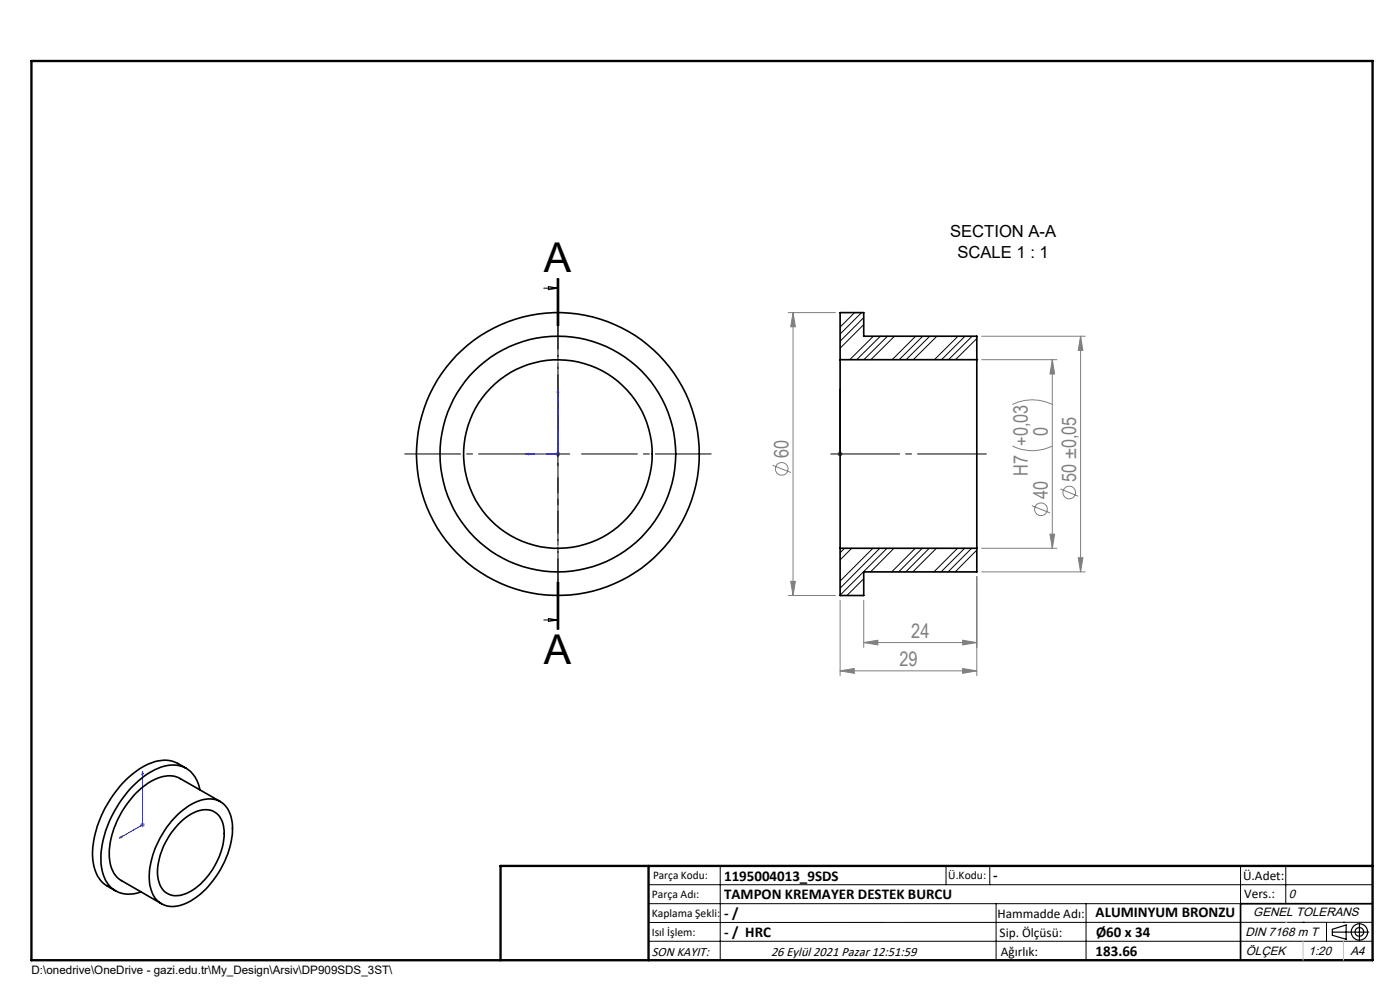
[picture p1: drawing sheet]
<svg xmlns="http://www.w3.org/2000/svg" width="297mm" height="210mm" viewBox="0 0 297 210" stroke-linecap="round" stroke-linejoin="round" font-family="sans-serif">
<g fill="none" stroke="#808080" stroke-width=".21">
<path d="M167.2 66.3h10M168.2 66.3v60M168.2 66.3l.5 3h-1zM208.2 71.3h22M208.2 76.3h16M223.2 76.3l.5 3h-1zM223.2 76.3v40M229.2 71.3l.5 3h-1zM229.2 71.3v50M117.9 96.3h1M118 95.9l.7 .8M118.4 95.8v1"/>
<path d="M118.7 95.9l-.7 .8M163.9 98.7l3.8 1.5M177.7 96.3h1M177.9 95.9l.7 .8M178.2 95.8v1M178.6 95.9l-.7 .8M214.8 94.6a9.6 9.6 0 0 0 8.4 0M214.8 85.8a9.3 9.3 0 0 1 8.4 0M208.2 116.3h16M218.9 107.3l3.8 1.5M222.7 113.3h1l-.5 3zM224.9 103.7l3.8 1.6"/>
<path d="M228.7 118.3h1l-.5 3zM167.2 126.3h10M167.7 123.3h1l-.5 3zM178.2 127.3v16M183.2 136.3l3-.5v1zM183.2 127.3v10M183.2 136.3h24M204.2 135.8l3 .5-3 .5zM207.2 122.3v21M208.2 121.3h22M178.2 142.3l3-.5v1zM178.2 142.3h29"/>
<path d="M204.2 141.8l3 .5-3 .5zM29.7 175h1M29.9 174.6l.7 .7M30.2 174.4v1.1M30.6 174.6l-.7 .7"/>
<circle cx="165.8" cy="99.5" r="1.35"/>
<circle cx="220.8" cy="108" r="1.34"/>
<circle cx="226.8" cy="104.5" r="1.34"/>
</g>
<g fill="none" stroke="#000" stroke-width=".25">
<path d="M282.6 197.7h7.8M282.6 197.1l3-.9v3l-3-.8zM288.4 195.8v3.8M106.2 203.7h185"/>
<circle cx="288.4" cy="197.7" r="1.74"/>
<circle cx="288.4" cy="197.7" r=".93"/>
</g>
<path d="M111.4 96.3l.7-.1v.3zM118.4 82.5v13.8h-7M118.4 82.5l.1 .7h-.3zM178.2 96.2v.3zM178.2 82.5v.7v-.7M178.2 96.3h.1M178.2 82.5v13.8M25.4 177.8l.5-.4v.3zM30.2 163.7v11.3l-4.8 2.8M30.2 163.7l.2 .5-.3 .1z" fill="none" stroke="#00f" stroke-width=".21"/>
<path d="M209.2 96.3h-33" fill="none" stroke="#000" stroke-width=".21" stroke-dasharray="15.2 1.3 1.3 1.3" stroke-dashoffset=".6"/>
<path d="M113.4 96.3h-27.5M118.4 91.3v-27.5M123.4 96.3h27.5M118.4 101.3v27.5" fill="none" stroke="#000" stroke-width=".21" stroke-dasharray="15.2 1.3 1.3 1.3" stroke-dashoffset="3.4"/>
<path d="M118.4 59.1v74.4" fill="none" stroke="#000" stroke-width=".21" stroke-dasharray="6.3 1.3 1.3 1.3" stroke-dashoffset="1.5"/>
<g fill="none" stroke="#000" stroke-width=".21">
<path d="M118.2 59.1v10M118.4 59.1v10M118.5 59.1v10M115.4 61.1h3M116.3 60.8l2.1 .3-2.1 .3zM115.9 96.3h5M118.4 93.8v5M115.4 131.5h3M116.3 131.2l2.1 .3-2.1 .3zM118.2 123.5v10M118.4 123.5v10M118.5 123.5v10z"/>
<path d="M137.6 187.7h153.6M137.6 191.7h153.6M137.6 199.7h153.6M152.8 183.7v20M200.7 183.7v4M210 183.7v4M211.3 191.7v12M230.4 191.7v12M263.2 183.7v20M272.8 183.7v8M276.4 195.6h.1M281.4 195.6v4.1"/>
<path d="M285 195.6h.1M291.2 195.6l-153.6 .1"/>
</g>
<path d="M291.2 191.7h-28v12" fill="none" stroke="#000" stroke-width=".35"/>
<path d="M6.7 12.9h284.5v190.8h-284.5zM137.6 183.7v20M291.2 183.7h-185v20" fill="none" stroke="#000" stroke-width=".5"/>
<path d="M276.4 199.7v4M285 199.7v4" fill="none" stroke="#c0c0c0" stroke-width=".21"/>
<path d="M272.8 195.6h.1" fill="none" stroke="#c0c0c0" stroke-width=".25"/>
<g fill="#00f">
<path d="M25.4 177.8l.5-.1v-.3zM30.2 163.7l-.1 .6 .3-.1zM111.4 96.3l.7 .2v-.3zM118.4 82.5l-.2 .7h.3z"/>
<path d="M178.2 96.2v.3zM178.2 82.5v.7zM178.2 96.2v.3zM178.2 82.5v.7z"/>
</g>
<g fill="#808080">
<path d="M204.2 135.8l3 .5-3 .5zM183.2 136.3l3-.5v1zM204.2 141.8l3 .5-3 .5zM178.2 142.3l3-.5v1z"/>
<path d="M228.7 118.3h1l-.5 3zM229.2 71.3l.5 3h-1zM167.7 123.3h1l-.5 3zM168.2 66.3l.5 3h-1z"/>
<path d="M223.2 76.3l.5 3h-1zM222.7 113.3h1l-.5 3z"/>
</g>
<g fill="none" stroke="#000" stroke-width=".35">
<path d="M178.2 76.3v40M178.2 76.3h29M178.2 76.3v-10h5v5h24v5M207.2 76.3v40M178.2 116.3h29M178.2 116.3v10h5v-5h24v-5M37.9 172.6a9.7 9.7 0 0 1 7.1-3.1 4.9 4.9 0 0 1 4.2 4.5 17.3 17.3 0 0 1-3.7 12.4 13.5 13.5 0 0 1-8.1 5.8 4.7 4.7 0 0 1-5.5-3.9 15.9 15.9 0 0 1 2.4-11 20.6 20.6 0 0 1 3.6-4.7zM38.3 174.4a7 7 0 0 1 6.7-2.4 4.7 4.7 0 0 1 2.6 4.8 15.3 15.3 0 0 1-7.9 12.7 4 4 0 0 1-6.2-3.2 15.1 15.1 0 0 1 4.8-11.9zM39.5 163l-1.8-1a7.4 7.4 0 0 0-7.2 .6 23.3 23.3 0 0 0-10.9 19.1 7 7 0 0 0 3.2 6.3l1.7 1M42.4 167.5a5.8 5.8 0 0 0-7.8-4.9 19.1 19.1 0 0 0-10.2 9.2 19.2 19.2 0 0 0-2.7 12.8 5.8 5.8 0 0 0 8.2 4.6M46.7 170l-8.5-4.8a6.6 6.6 0 0 0-6.7 .9 19.6 19.6 0 0 0-8.3 15.6 6 6 0 0 0 2.6 5.1l8.5 4.9"/>
<circle cx="118.3" cy="96.3" r="30"/>
<circle cx="118.4" cy="96.3" r="20"/>
<circle cx="118.4" cy="96.3" r="25"/>
</g>
<g fill="none" stroke="#000" stroke-width=".21">
<path d="M181.3 66.3l-3.1 3.1M182.8 66.3l-4.6 4.6M183.2 67.4l-5 5M183.2 68.9l-5 5M185.3 71.3l-5 5M186.8 71.3l-5 5M188.3 71.3l-5 5M189.8 71.3l-5.1 5M194.2 71.3l-4.9 5M195.8 71.3l-5.1 5M197.2 71.3l-5 5M198.8 71.3l-5.1 5"/>
<path d="M203.2 71.3l-5 5M204.7 71.3l-5 5M206.2 71.3l-5 5M207.2 76.3h.1M207.2 71.8l-4.5 4.5M179.2 116.3l-1 1M180.7 116.3l-2.5 2.5M185.2 116.3l-7 7M186.7 116.3l-8.5 8.5M188.2 116.3l-10 10M189.7 116.3l-5 5M194.2 116.3l-5 5"/>
<path d="M195.7 116.3l-5.1 5M197.1 116.3l-4.9 5M198.6 116.3l-5 5M203.1 116.3l-5 5M204.6 116.3l-5 5M206.1 116.3l-5 5M207.2 116.7l-4.6 4.6M183.2 122.8l-3.5 3.5M207.2 121.2l-.1 .1"/>
</g>
<g font-size="8.7">
<text x="115.4" y="57.6">A</text>
<text x="115.4" y="140.9">A</text>
</g>
<g font-size="4.2" fill="#808080">
<text x="222.3" y="92.5" transform="rotate(-90 222.3 92.5)">0</text>
<text x="167.3" y="97.2" transform="rotate(-90 167.3 97.2)">60</text>
<text x="218.1" y="101" transform="rotate(-90 218.1 101)">H7 +0,03</text>
<text x="222.3" y="105.8" transform="rotate(-90 222.3 105.8)">40</text>
<text x="228.3" y="102.2" transform="rotate(-90 228.3 102.2)">50 ±0,05</text>
<text x="193.3" y="135.3">24</text>
<text x="190.8" y="141.3">29</text>
</g>
<g font-size="3.5">
<text x="201.5" y="50.2">SECTION A-A</text>
<text x="203.1" y="54.8">SCALE 1 : 1</text>
</g>
<g font-size="3.2">
<text x="153.6" y="186.8">1195004013_9SDS</text>
<text x="153.6" y="190.8">TAMPON KREMAYER DESTEK BURCU</text>
<text x="210.7" y="186.6">-</text>
<text x="153.6" y="194.8">- /</text>
<text x="232.4" y="194.5">ALUMINYUM BRONZU</text>
<text x="153.6" y="198.8">- / HRC</text>
<text x="232.4" y="202.8">183.66</text>
<text x="232.5" y="198.8">Ø60 x 34</text>
</g>
<g font-size="2.8">
<text x="263.7" y="186.7">Ü.Adet:</text>
<text x="263.9" y="190.5">Vers.:</text>
<text x="211.6" y="194.8">Hammadde Adı:</text>
<text x="138.3" y="202.8">SON KAYIT:</text>
<text x="163.6" y="202.8">26 Eylül 2021 Pazar 12:51:59</text>
<text x="212.1" y="198.7">Sip. Ölçüsü:</text>
<text x="212.3" y="202.7">Ağırlık:</text>
</g>
<g font-size="2.6">
<text x="273.4" y="190.4">0</text>
<text x="265.9" y="194.4">GENEL TOLERANS</text>
<text x="264.2" y="198.5">DIN 7168 m T</text>
<text x="264.3" y="202.6">ÖLÇEK</text>
<text x="277.6" y="202.6">1:20</text>
<text x="286.5" y="202.6">A4</text>
</g>
<g font-size="2.5">
<text x="138.3" y="190.5">Parça Adı:</text>
<text x="138.5" y="186.5">Parça Kodu:</text>
<text x="201.2" y="186.5">Ü.Kodu:</text>
<text x="138.3" y="194.5">Kaplama Şekli:</text>
<text x="138.3" y="198.6">Isıl İşlem:</text>
<text x="6.7" y="206.7">D:\onedrive\OneDrive - gazi.edu.tr\My_Design\Arsiv\DP909SDS_3ST\</text>
</g>
</svg>
